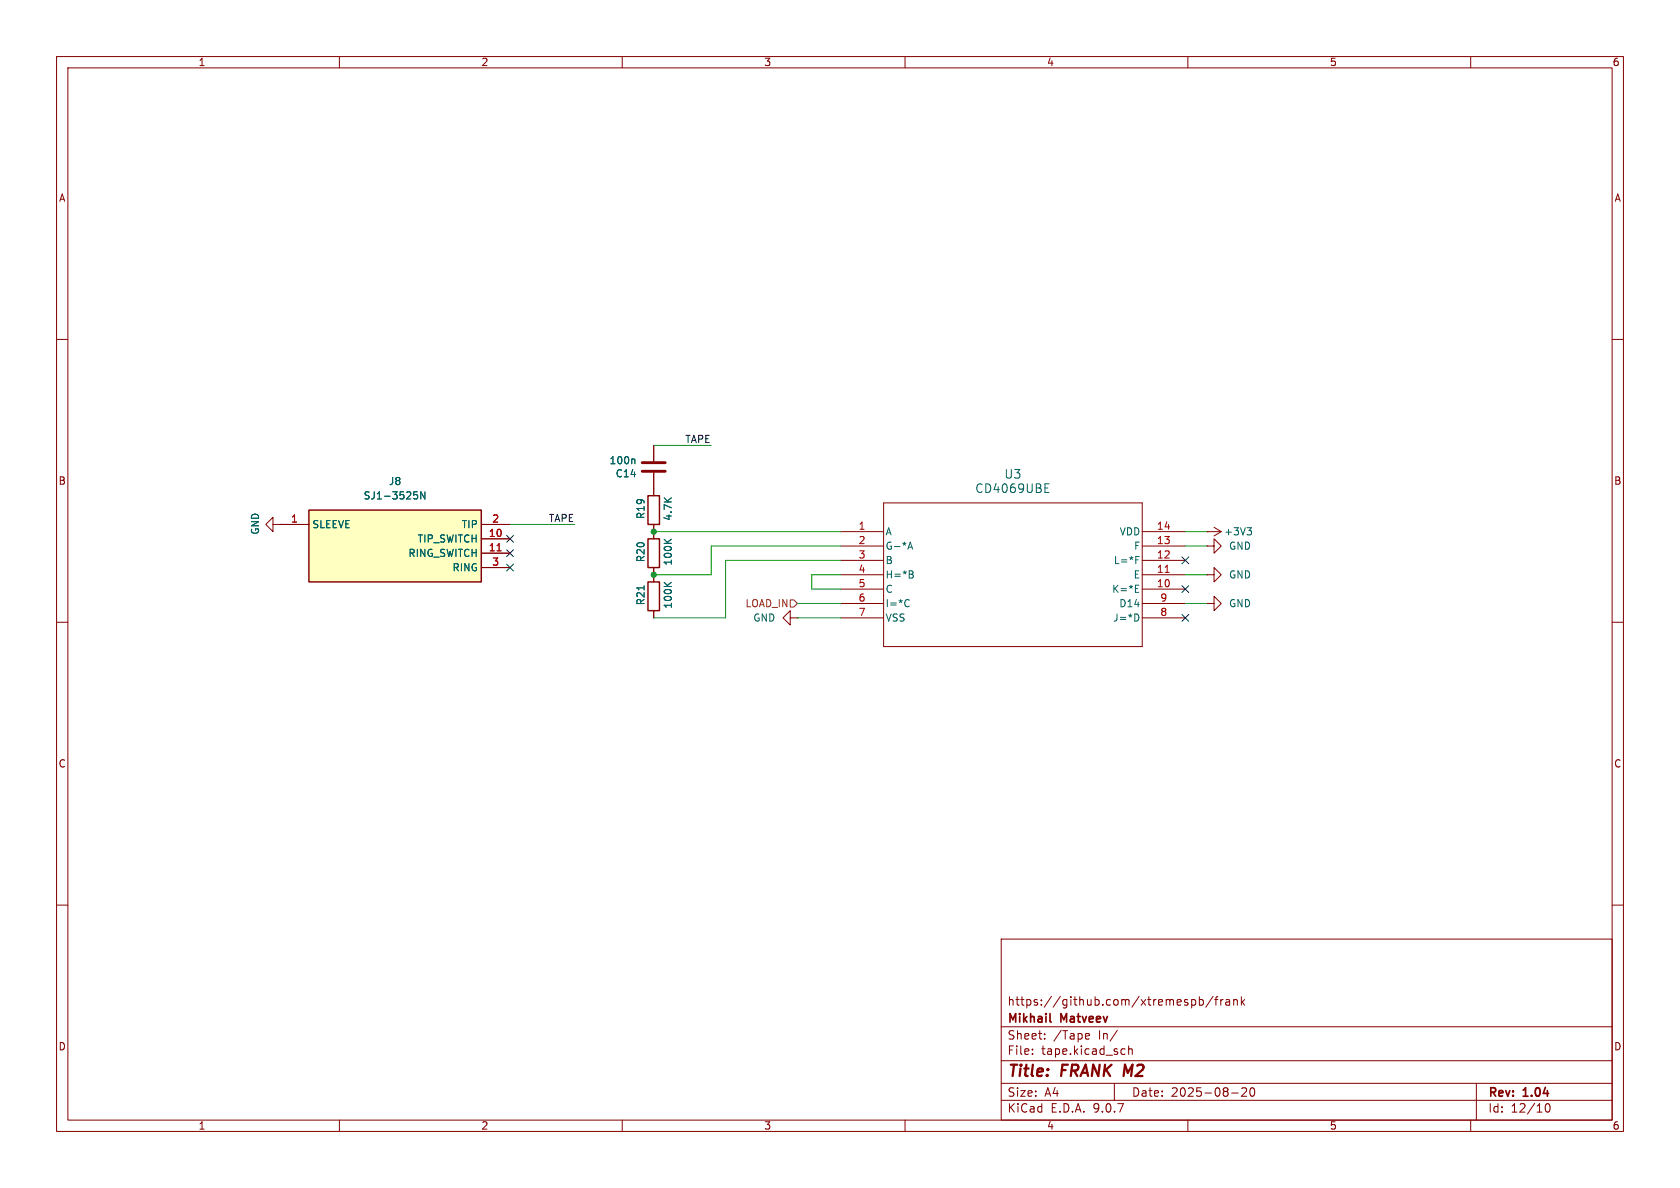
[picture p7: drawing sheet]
(kicad_sch
 (version 20250114)
 (generator "eeschema")
 (generator_version "9.0")
 (paper "A4")
 (title_block
  (title "FRANK M2")
  (date "2025-08-20")
  (rev "1.04")
  (company "Mikhail Matveev")
  (comment 1 "https://github.com/xtremespb/frank"))
 (lib_symbols
  (symbol "CD4069UBE:CD4069UBE"
   (pin_names
    (offset 0.254)) (exclude_from_sim no) (in_bom yes) (on_board yes)
   (property "Reference" "U" (at 30.48 10.16 0) (effects (font (size 1.524 1.524))))
   (property "Value" "CD4069UBE" (at 30.48 7.62 0) (effects (font (size 1.524 1.524))))
   (property "Footprint" "N14" (at 0 0 0) (effects (font (size 1.27 1.27)
    (italic yes)) (hide yes)))
   (property "Datasheet" "https://www.ti.com/lit/gpn/cd4069ub" (at 0 0 0) (effects (font (size 1.27 1.27)
    (italic yes)) (hide yes)))
   (property "Description" "" (at 0 0 0) (effects (font (size 1.27 1.27)) (hide yes)))
   (property "ki_locked" "" (at 0 0 0) (effects (font (size 1.27 1.27))))
   (symbol "CD4069UBE_0_1"
    (polyline (pts (xy 7.62 5.08) (xy 7.62 -20.32)) (stroke (width 0.127) (type default)) (fill (type none)))
    (polyline (pts (xy 7.62 -20.32) (xy 53.34 -20.32)) (stroke (width 0.127) (type default)) (fill (type none)))
    (polyline (pts (xy 53.34 5.08) (xy 7.62 5.08)) (stroke (width 0.127) (type default)) (fill (type none)))
    (polyline (pts (xy 53.34 -20.32) (xy 53.34 5.08)) (stroke (width 0.127) (type default)) (fill (type none)))
    (pin unspecified line (at 0 0 0) (length 7.62) (name "A" (effects (font (size 1.27 1.27)))) (number "1" (effects (font (size 1.27 1.27)))))
    (pin unspecified line (at 0 -2.54 0) (length 7.62) (name "G-*A" (effects (font (size 1.27 1.27)))) (number "2" (effects (font (size 1.27 1.27)))))
    (pin unspecified line (at 0 -5.08 0) (length 7.62) (name "B" (effects (font (size 1.27 1.27)))) (number "3" (effects (font (size 1.27 1.27)))))
    (pin unspecified line (at 0 -7.62 0) (length 7.62) (name "H=*B" (effects (font (size 1.27 1.27)))) (number "4" (effects (font (size 1.27 1.27)))))
    (pin unspecified line (at 0 -10.16 0) (length 7.62) (name "C" (effects (font (size 1.27 1.27)))) (number "5" (effects (font (size 1.27 1.27)))))
    (pin unspecified line (at 0 -12.7 0) (length 7.62) (name "I=*C" (effects (font (size 1.27 1.27)))) (number "6" (effects (font (size 1.27 1.27)))))
    (pin power_in line (at 0 -15.24 0) (length 7.62) (name "VSS" (effects (font (size 1.27 1.27)))) (number "7" (effects (font (size 1.27 1.27)))))
    (pin power_in line (at 60.96 0 180) (length 7.62) (name "VDD" (effects (font (size 1.27 1.27)))) (number "14" (effects (font (size 1.27 1.27)))))
    (pin unspecified line (at 60.96 -2.54 180) (length 7.62) (name "F" (effects (font (size 1.27 1.27)))) (number "13" (effects (font (size 1.27 1.27)))))
    (pin unspecified line (at 60.96 -5.08 180) (length 7.62) (name "L=*F" (effects (font (size 1.27 1.27)))) (number "12" (effects (font (size 1.27 1.27)))))
    (pin unspecified line (at 60.96 -7.62 180) (length 7.62) (name "E" (effects (font (size 1.27 1.27)))) (number "11" (effects (font (size 1.27 1.27)))))
    (pin unspecified line (at 60.96 -10.16 180) (length 7.62) (name "K=*E" (effects (font (size 1.27 1.27)))) (number "10" (effects (font (size 1.27 1.27)))))
    (pin unspecified line (at 60.96 -12.7 180) (length 7.62) (name "D14" (effects (font (size 1.27 1.27)))) (number "9" (effects (font (size 1.27 1.27)))))
    (pin unspecified line (at 60.96 -15.24 180) (length 7.62) (name "J=*D" (effects (font (size 1.27 1.27)))) (number "8" (effects (font (size 1.27 1.27))))))
   (embedded_fonts no))
  (symbol "Device:C"
   (pin_numbers (hide yes))
   (pin_names
    (offset 0.254)) (exclude_from_sim no) (in_bom yes) (on_board yes)
   (property "Reference" "C" (at 0.635 2.54 0) (effects (font (size 1.27 1.27)) (justify left)))
   (property "Value" "C" (at 0.635 -2.54 0) (effects (font (size 1.27 1.27)) (justify left)))
   (property "Footprint" "" (at 0.9652 -3.81 0) (effects (font (size 1.27 1.27)) (hide yes)))
   (property "Datasheet" "~" (at 0 0 0) (effects (font (size 1.27 1.27)) (hide yes)))
   (property "Description" "Unpolarized capacitor" (at 0 0 0) (effects (font (size 1.27 1.27)) (hide yes)))
   (symbol "C_0_1"
    (polyline (pts (xy -2.032 0.762) (xy 2.032 0.762)) (stroke (width 0.508) (type default)) (fill (type none)))
    (polyline (pts (xy -2.032 -0.762) (xy 2.032 -0.762)) (stroke (width 0.508) (type default)) (fill (type none))))
   (symbol "C_1_1"
    (pin passive line (at 0 3.81 270) (length 2.794) (name "~" (effects (font (size 1.27 1.27)))) (number "1" (effects (font (size 1.27 1.27)))))
    (pin passive line (at 0 -3.81 90) (length 2.794) (name "~" (effects (font (size 1.27 1.27)))) (number "2" (effects (font (size 1.27 1.27))))))
   (embedded_fonts no))
  (symbol "Device:R"
   (pin_numbers (hide yes))
   (pin_names
    (offset 0)) (exclude_from_sim no) (in_bom yes) (on_board yes)
   (property "Reference" "R" (at 2.032 0 90) (effects (font (size 1.27 1.27))))
   (property "Value" "R" (at 0 0 90) (effects (font (size 1.27 1.27))))
   (property "Footprint" "" (at -1.778 0 90) (effects (font (size 1.27 1.27)) (hide yes)))
   (property "Datasheet" "~" (at 0 0 0) (effects (font (size 1.27 1.27)) (hide yes)))
   (property "Description" "Resistor" (at 0 0 0) (effects (font (size 1.27 1.27)) (hide yes)))
   (symbol "R_0_1"
    (rectangle (start -1.016 -2.54) (end 1.016 2.54) (stroke (width 0.254) (type default)) (fill (type none))))
   (symbol "R_1_1"
    (pin passive line (at 0 3.81 270) (length 1.27) (name "~" (effects (font (size 1.27 1.27)))) (number "1" (effects (font (size 1.27 1.27)))))
    (pin passive line (at 0 -3.81 90) (length 1.27) (name "~" (effects (font (size 1.27 1.27)))) (number "2" (effects (font (size 1.27 1.27))))))
   (embedded_fonts no))
  (symbol "FRANK:SJ1-3525N" (exclude_from_sim no) (in_bom yes) (on_board yes)
   (property "Reference" "J8" (at 20.32 7.62 0) (effects (font (size 1.27 1.27))))
   (property "Value" "SJ1-3525N" (at 20.32 5.08 0) (effects (font (size 1.27 1.27))))
   (property "Footprint" "SJ13525N" (at 36.83 -94.92 0) (effects (font (size 1.27 1.27)) (justify left top) (hide yes)))
   (property "Datasheet" "https://www.sameskydevices.com/product/resource/sj1-352xn.pdf" (at 36.83 -194.92 0) (effects (font (size 1.27 1.27)) (justify left top) (hide yes)))
   (property "Description" "3.5 mm, Stereo, Right Angle, Through Hole, 3 Conductors, 2 Internal Switches, Audio Jack Connector" (at 0 0 0) (effects (font (size 1.27 1.27)) (hide yes)))
   (property "Height" "" (at 36.83 -394.92 0) (effects (font (size 1.27 1.27)) (justify left top) (hide yes)))
   (property "Mouser Part Number" "490-SJ1-3525N" (at 36.83 -494.92 0) (effects (font (size 1.27 1.27)) (justify left top) (hide yes)))
   (property "Mouser Price/Stock" "https://www.mouser.co.uk/ProductDetail/CUI-Devices/SJ1-3525N?qs=WyjlAZoYn505QPmBO3I74g%3D%3D" (at 36.83 -594.92 0) (effects (font (size 1.27 1.27)) (justify left top) (hide yes)))
   (property "Manufacturer_Name" "Same Sky" (at 36.83 -694.92 0) (effects (font (size 1.27 1.27)) (justify left top) (hide yes)))
   (property "Manufacturer_Part_Number" "SJ1-3525N" (at 36.83 -794.92 0) (effects (font (size 1.27 1.27)) (justify left top) (hide yes)))
   (symbol "SJ1-3525N_1_1"
    (rectangle (start 5.08 2.54) (end 35.56 -10.16) (stroke (width 0.254) (type default)) (fill (type background)))
    (pin passive line (at 0 0 0) (length 5.08) (name "TIP" (effects (font (size 1.27 1.27)))) (number "2" (effects (font (size 1.27 1.27)))))
    (pin passive line (at 0 -2.54 0) (length 5.08) (name "TIP_SWITCH" (effects (font (size 1.27 1.27)))) (number "10" (effects (font (size 1.27 1.27)))))
    (pin passive line (at 0 -5.08 0) (length 5.08) (name "RING_SWITCH" (effects (font (size 1.27 1.27)))) (number "11" (effects (font (size 1.27 1.27)))))
    (pin passive line (at 0 -7.62 0) (length 5.08) (name "RING" (effects (font (size 1.27 1.27)))) (number "3" (effects (font (size 1.27 1.27)))))
    (pin passive line (at 40.64 0 180) (length 5.08) (name "SLEEVE" (effects (font (size 1.27 1.27)))) (number "1" (effects (font (size 1.27 1.27))))))
   (embedded_fonts no))
  (symbol "GND_1"
   (power)
   (pin_numbers (hide yes))
   (pin_names
    (offset 0) (hide yes)) (exclude_from_sim no) (in_bom yes) (on_board yes)
   (property "Reference" "#PWR" (at 0 -6.35 0) (effects (font (size 1.27 1.27)) (hide yes)))
   (property "Value" "GND" (at 0 -3.81 0) (effects (font (size 1.27 1.27))))
   (property "Footprint" "" (at 0 0 0) (effects (font (size 1.27 1.27)) (hide yes)))
   (property "Datasheet" "" (at 0 0 0) (effects (font (size 1.27 1.27)) (hide yes)))
   (property "Description" "Power symbol creates a global label with name \"GND\" , ground" (at 0 0 0) (effects (font (size 1.27 1.27)) (hide yes)))
   (symbol "GND_1_0_1"
    (polyline (pts (xy 0 0) (xy 0 -1.27) (xy 1.27 -1.27) (xy 0 -2.54) (xy -1.27 -1.27) (xy 0 -1.27)) (stroke (width 0) (type default)) (fill (type none))))
   (symbol "GND_1_1_1"
    (pin power_in line (at 0 0 270) (length 0) (name "~" (effects (font (size 1.27 1.27)))) (number "1" (effects (font (size 1.27 1.27))))))
   (embedded_fonts no))
  (symbol "R_1"
   (pin_numbers (hide yes))
   (pin_names
    (offset 0)) (exclude_from_sim no) (in_bom yes) (on_board yes)
   (property "Reference" "R" (at 2.032 0 90) (effects (font (size 1.27 1.27))))
   (property "Value" "R" (at 0 0 90) (effects (font (size 1.27 1.27))))
   (property "Footprint" "" (at -1.778 0 90) (effects (font (size 1.27 1.27)) (hide yes)))
   (property "Datasheet" "~" (at 0 0 0) (effects (font (size 1.27 1.27)) (hide yes)))
   (property "Description" "Resistor" (at 0 0 0) (effects (font (size 1.27 1.27)) (hide yes)))
   (symbol "R_1_0_1"
    (rectangle (start -1.016 -2.54) (end 1.016 2.54) (stroke (width 0.254) (type default)) (fill (type none))))
   (symbol "R_1_1_1"
    (pin passive line (at 0 3.81 270) (length 1.27) (name "~" (effects (font (size 1.27 1.27)))) (number "1" (effects (font (size 1.27 1.27)))))
    (pin passive line (at 0 -3.81 90) (length 1.27) (name "~" (effects (font (size 1.27 1.27)))) (number "2" (effects (font (size 1.27 1.27))))))
   (embedded_fonts no))
  (symbol "R_2"
   (pin_numbers (hide yes))
   (pin_names
    (offset 0)) (exclude_from_sim no) (in_bom yes) (on_board yes)
   (property "Reference" "R" (at 2.032 0 90) (effects (font (size 1.27 1.27))))
   (property "Value" "R" (at 0 0 90) (effects (font (size 1.27 1.27))))
   (property "Footprint" "" (at -1.778 0 90) (effects (font (size 1.27 1.27)) (hide yes)))
   (property "Datasheet" "~" (at 0 0 0) (effects (font (size 1.27 1.27)) (hide yes)))
   (property "Description" "Resistor" (at 0 0 0) (effects (font (size 1.27 1.27)) (hide yes)))
   (symbol "R_2_0_1"
    (rectangle (start -1.016 -2.54) (end 1.016 2.54) (stroke (width 0.254) (type default)) (fill (type none))))
   (symbol "R_2_1_1"
    (pin passive line (at 0 3.81 270) (length 1.27) (name "~" (effects (font (size 1.27 1.27)))) (number "1" (effects (font (size 1.27 1.27)))))
    (pin passive line (at 0 -3.81 90) (length 1.27) (name "~" (effects (font (size 1.27 1.27)))) (number "2" (effects (font (size 1.27 1.27))))))
   (embedded_fonts no))
  (symbol "power:+3V3"
   (power)
   (pin_numbers (hide yes))
   (pin_names
    (offset 0) (hide yes)) (exclude_from_sim no) (in_bom yes) (on_board yes)
   (property "Reference" "#PWR" (at 0 -3.81 0) (effects (font (size 1.27 1.27)) (hide yes)))
   (property "Value" "+3V3" (at 0 3.556 0) (effects (font (size 1.27 1.27))))
   (property "Footprint" "" (at 0 0 0) (effects (font (size 1.27 1.27)) (hide yes)))
   (property "Datasheet" "" (at 0 0 0) (effects (font (size 1.27 1.27)) (hide yes)))
   (property "Description" "Power symbol creates a global label with name \"+3V3\"" (at 0 0 0) (effects (font (size 1.27 1.27)) (hide yes)))
   (symbol "+3V3_0_1"
    (polyline (pts (xy -0.762 1.27) (xy 0 2.54)) (stroke (width 0) (type default)) (fill (type none)))
    (polyline (pts (xy 0 2.54) (xy 0.762 1.27)) (stroke (width 0) (type default)) (fill (type none)))
    (polyline (pts (xy 0 0) (xy 0 2.54)) (stroke (width 0) (type default)) (fill (type none))))
   (symbol "+3V3_1_1"
    (pin power_in line (at 0 0 90) (length 0) (name "~" (effects (font (size 1.27 1.27)))) (number "1" (effects (font (size 1.27 1.27))))))
   (embedded_fonts no))
  (symbol "power:GND"
   (power)
   (pin_numbers (hide yes))
   (pin_names
    (offset 0) (hide yes)) (exclude_from_sim no) (in_bom yes) (on_board yes)
   (property "Reference" "#PWR" (at 0 -6.35 0) (effects (font (size 1.27 1.27)) (hide yes)))
   (property "Value" "GND" (at 0 -3.81 0) (effects (font (size 1.27 1.27))))
   (property "Footprint" "" (at 0 0 0) (effects (font (size 1.27 1.27)) (hide yes)))
   (property "Datasheet" "" (at 0 0 0) (effects (font (size 1.27 1.27)) (hide yes)))
   (property "Description" "Power symbol creates a global label with name \"GND\" , ground" (at 0 0 0) (effects (font (size 1.27 1.27)) (hide yes)))
   (symbol "GND_0_1"
    (polyline (pts (xy 0 0) (xy 0 -1.27) (xy 1.27 -1.27) (xy 0 -2.54) (xy -1.27 -1.27) (xy 0 -1.27)) (stroke (width 0) (type default)) (fill (type none))))
   (symbol "GND_1_1"
    (pin power_in line (at 0 0 270) (length 0) (name "~" (effects (font (size 1.27 1.27)))) (number "1" (effects (font (size 1.27 1.27))))))
   (embedded_fonts no)))
 (junction
  (at 115.57 93.98)
  (diameter 0)
  (color 0 0 0 0))
 (junction
  (at 115.57 101.6)
  (diameter 0)
  (color 0 0 0 0))
 (no_connect
  (at 90.17 95.25))
 (no_connect
  (at 209.55 99.06))
 (no_connect
  (at 209.55 104.14))
 (no_connect
  (at 90.17 100.33))
 (no_connect
  (at 209.55 109.22))
 (no_connect
  (at 90.17 97.79))
 (wire
  (pts (xy 213.36 101.6) (xy 209.55 101.6))
  (stroke (width 0) (type default)))
 (wire
  (pts (xy 143.51 104.14) (xy 148.59 104.14))
  (stroke (width 0) (type default)))
 (wire
  (pts (xy 213.36 93.98) (xy 209.55 93.98))
  (stroke (width 0) (type default)))
 (wire
  (pts (xy 115.57 78.74) (xy 125.73 78.74))
  (stroke (width 0) (type default)))
 (wire
  (pts (xy 140.97 106.68) (xy 148.59 106.68))
  (stroke (width 0) (type default)))
 (wire
  (pts (xy 148.59 101.6) (xy 143.51 101.6))
  (stroke (width 0) (type default)))
 (wire
  (pts (xy 128.27 99.06) (xy 148.59 99.06))
  (stroke (width 0) (type default)))
 (wire
  (pts (xy 115.57 109.22) (xy 128.27 109.22))
  (stroke (width 0) (type default)))
 (wire
  (pts (xy 140.97 109.22) (xy 148.59 109.22))
  (stroke (width 0) (type default)))
 (wire
  (pts (xy 115.57 93.98) (xy 148.59 93.98))
  (stroke (width 0) (type default)))
 (wire
  (pts (xy 101.6 92.71) (xy 90.17 92.71))
  (stroke (width 0) (type default)))
 (wire
  (pts (xy 115.57 101.6) (xy 125.73 101.6))
  (stroke (width 0) (type default)))
 (wire
  (pts (xy 128.27 99.06) (xy 128.27 109.22))
  (stroke (width 0) (type default)))
 (wire
  (pts (xy 143.51 101.6) (xy 143.51 104.14))
  (stroke (width 0) (type default)))
 (wire
  (pts (xy 148.59 96.52) (xy 125.73 96.52))
  (stroke (width 0) (type default)))
 (wire
  (pts (xy 125.73 96.52) (xy 125.73 101.6))
  (stroke (width 0) (type default)))
 (wire
  (pts (xy 213.36 106.68) (xy 209.55 106.68))
  (stroke (width 0) (type default)))
 (wire
  (pts (xy 213.36 96.52) (xy 209.55 96.52))
  (stroke (width 0) (type default)))
 (label "TAPE"
  (at 101.6 92.71 180)
  (effects (font (size 1.27 1.27)) (justify right bottom)))
 (label "TAPE"
  (at 125.73 78.74 180)
  (effects (font (size 1.27 1.27)) (justify right bottom)))
 (hierarchical_label "LOAD_IN"
  (shape input)
  (at 140.97 106.68 180)
  (effects (font (size 1.27 1.27)) (justify right)))
 (symbol
  (lib_id "power:GND")
  (at 140.97 109.22 270)
  (unit 1)
  (exclude_from_sim no)
  (in_bom yes)
  (on_board yes)
  (dnp no)
  (fields_autoplaced yes)
  (property "Reference" "#PWR036" (at 134.62 109.22 0) (effects (font (size 1.27 1.27)) (hide yes)))
  (property "Value" "GND" (at 137.16 109.2199 90) (effects (font (size 1.27 1.27)) (justify right)))
  (property "Footprint" "" (at 140.97 109.22 0) (effects (font (size 1.27 1.27)) (hide yes)))
  (property "Datasheet" "" (at 140.97 109.22 0) (effects (font (size 1.27 1.27)) (hide yes)))
  (property "Description" "Power symbol creates a global label with name \"GND\" , ground" (at 140.97 109.22 0) (effects (font (size 1.27 1.27)) (hide yes)))
  (pin "1"))
 (symbol
  (lib_name "R_1")
  (lib_id "Device:R")
  (at 115.57 105.41 180)
  (unit 1)
  (exclude_from_sim no)
  (in_bom yes)
  (on_board yes)
  (dnp no)
  (property "Reference" "R21" (at 113.284 105.156 90) (effects (font (size 1.27 1.27))))
  (property "Value" "100K" (at 118.11 105.156 90) (effects (font (size 1.27 1.27))))
  (property "Footprint" "FRANK:Combined 0805 RE" (at 117.348 105.41 90) (effects (font (size 1.27 1.27)) (hide yes)))
  (property "Datasheet" "~" (at 115.57 105.41 0) (effects (font (size 1.27 1.27)) (hide yes)))
  (property "Description" "Resistor" (at 115.57 105.41 0) (effects (font (size 1.27 1.27)) (hide yes)))
  (property "AliExpress" "https://www.aliexpress.com/item/1005005945735199.html" (at 115.57 105.41 0) (effects (font (size 1.27 1.27)) (hide yes)))
  (property "Height" "" (at 115.57 105.41 90) (effects (font (size 1.27 1.27)) (hide yes)))
  (property "Manufacturer_Name" "" (at 115.57 105.41 90) (effects (font (size 1.27 1.27)) (hide yes)))
  (property "Manufacturer_Part_Number" "" (at 115.57 105.41 90) (effects (font (size 1.27 1.27)) (hide yes)))
  (property "Mouser Part Number" "" (at 115.57 105.41 90) (effects (font (size 1.27 1.27)) (hide yes)))
  (property "Mouser Price/Stock" "" (at 115.57 105.41 90) (effects (font (size 1.27 1.27)) (hide yes)))
  (property "Sim.Device" "" (at 115.57 105.41 90) (effects (font (size 1.27 1.27)) (hide yes)))
  (pin "1")
  (pin "2"))
 (symbol
  (lib_name "R_2")
  (lib_id "Device:R")
  (at 115.57 97.79 180)
  (unit 1)
  (exclude_from_sim no)
  (in_bom yes)
  (on_board yes)
  (dnp no)
  (property "Reference" "R20" (at 113.284 97.536 90) (effects (font (size 1.27 1.27))))
  (property "Value" "100K" (at 118.11 97.536 90) (effects (font (size 1.27 1.27))))
  (property "Footprint" "FRANK:Combined 0805 RE" (at 117.348 97.79 90) (effects (font (size 1.27 1.27)) (hide yes)))
  (property "Datasheet" "~" (at 115.57 97.79 0) (effects (font (size 1.27 1.27)) (hide yes)))
  (property "Description" "Resistor" (at 115.57 97.79 0) (effects (font (size 1.27 1.27)) (hide yes)))
  (property "AliExpress" "https://www.aliexpress.com/item/1005005945735199.html" (at 115.57 97.79 0) (effects (font (size 1.27 1.27)) (hide yes)))
  (property "Height" "" (at 115.57 97.79 90) (effects (font (size 1.27 1.27)) (hide yes)))
  (property "Manufacturer_Name" "" (at 115.57 97.79 90) (effects (font (size 1.27 1.27)) (hide yes)))
  (property "Manufacturer_Part_Number" "" (at 115.57 97.79 90) (effects (font (size 1.27 1.27)) (hide yes)))
  (property "Mouser Part Number" "" (at 115.57 97.79 90) (effects (font (size 1.27 1.27)) (hide yes)))
  (property "Mouser Price/Stock" "" (at 115.57 97.79 90) (effects (font (size 1.27 1.27)) (hide yes)))
  (property "Sim.Device" "" (at 115.57 97.79 90) (effects (font (size 1.27 1.27)) (hide yes)))
  (pin "1")
  (pin "2"))
 (symbol
  (lib_id "Device:R")
  (at 115.57 90.17 180)
  (unit 1)
  (exclude_from_sim no)
  (in_bom yes)
  (on_board yes)
  (dnp no)
  (property "Reference" "R19" (at 113.284 89.916 90) (effects (font (size 1.27 1.27))))
  (property "Value" "4.7K" (at 118.11 89.916 90) (effects (font (size 1.27 1.27))))
  (property "Footprint" "FRANK:Combined 0805 RE" (at 117.348 90.17 90) (effects (font (size 1.27 1.27)) (hide yes)))
  (property "Datasheet" "~" (at 115.57 90.17 0) (effects (font (size 1.27 1.27)) (hide yes)))
  (property "Description" "Resistor" (at 115.57 90.17 0) (effects (font (size 1.27 1.27)) (hide yes)))
  (property "AliExpress" "https://www.aliexpress.com/item/1005005945735199.html" (at 115.57 90.17 0) (effects (font (size 1.27 1.27)) (hide yes)))
  (property "Height" "" (at 115.57 90.17 90) (effects (font (size 1.27 1.27)) (hide yes)))
  (property "Manufacturer_Name" "" (at 115.57 90.17 90) (effects (font (size 1.27 1.27)) (hide yes)))
  (property "Manufacturer_Part_Number" "" (at 115.57 90.17 90) (effects (font (size 1.27 1.27)) (hide yes)))
  (property "Mouser Part Number" "" (at 115.57 90.17 90) (effects (font (size 1.27 1.27)) (hide yes)))
  (property "Mouser Price/Stock" "" (at 115.57 90.17 90) (effects (font (size 1.27 1.27)) (hide yes)))
  (property "Sim.Device" "" (at 115.57 90.17 90) (effects (font (size 1.27 1.27)) (hide yes)))
  (pin "1")
  (pin "2"))
 (symbol
  (lib_id "power:GND")
  (at 213.36 106.68 90)
  (unit 1)
  (exclude_from_sim no)
  (in_bom yes)
  (on_board yes)
  (dnp no)
  (fields_autoplaced yes)
  (property "Reference" "#PWR040" (at 219.71 106.68 0) (effects (font (size 1.27 1.27)) (hide yes)))
  (property "Value" "GND" (at 217.17 106.6799 90) (effects (font (size 1.27 1.27)) (justify right)))
  (property "Footprint" "" (at 213.36 106.68 0) (effects (font (size 1.27 1.27)) (hide yes)))
  (property "Datasheet" "" (at 213.36 106.68 0) (effects (font (size 1.27 1.27)) (hide yes)))
  (property "Description" "Power symbol creates a global label with name \"GND\" , ground" (at 213.36 106.68 0) (effects (font (size 1.27 1.27)) (hide yes)))
  (pin "1"))
 (symbol
  (lib_id "FRANK:SJ1-3525N")
  (at 90.17 92.71 0)
  (mirror y)
  (unit 1)
  (exclude_from_sim no)
  (in_bom yes)
  (on_board yes)
  (dnp no)
  (fields_autoplaced yes)
  (property "Reference" "J8" (at 69.85 85.09 0) (effects (font (size 1.27 1.27))))
  (property "Value" "SJ1-3525N" (at 69.85 87.63 0) (effects (font (size 1.27 1.27))))
  (property "Footprint" "FRANK:SJ13525N" (at 53.34 187.63 0) (effects (font (size 1.27 1.27)) (justify left top) (hide yes)))
  (property "Datasheet" "https://www.sameskydevices.com/product/resource/sj1-352xn.pdf" (at 53.34 287.63 0) (effects (font (size 1.27 1.27)) (justify left top) (hide yes)))
  (property "Description" "3.5 mm, Stereo, Right Angle, Through Hole, 3 Conductors, 2 Internal Switches, Audio Jack Connector" (at 90.17 92.71 0) (effects (font (size 1.27 1.27)) (hide yes)))
  (property "Height" "" (at 53.34 487.63 0) (effects (font (size 1.27 1.27)) (justify left top) (hide yes)))
  (property "Mouser Part Number" "490-SJ1-3525N" (at 53.34 587.63 0) (effects (font (size 1.27 1.27)) (justify left top) (hide yes)))
  (property "Mouser Price/Stock" "https://www.mouser.co.uk/ProductDetail/CUI-Devices/SJ1-3525N?qs=WyjlAZoYn505QPmBO3I74g%3D%3D" (at 53.34 687.63 0) (effects (font (size 1.27 1.27)) (justify left top) (hide yes)))
  (property "Manufacturer_Name" "Same Sky" (at 53.34 787.63 0) (effects (font (size 1.27 1.27)) (justify left top) (hide yes)))
  (property "Manufacturer_Part_Number" "SJ1-3525N" (at 53.34 887.63 0) (effects (font (size 1.27 1.27)) (justify left top) (hide yes)))
  (property "Sim.Device" "" (at 90.17 92.71 0) (effects (font (size 1.27 1.27)) (hide yes)))
  (pin "2")
  (pin "10")
  (pin "11")
  (pin "3")
  (pin "1"))
 (symbol
  (lib_id "power:GND")
  (at 213.36 101.6 90)
  (unit 1)
  (exclude_from_sim no)
  (in_bom yes)
  (on_board yes)
  (dnp no)
  (fields_autoplaced yes)
  (property "Reference" "#PWR039" (at 219.71 101.6 0) (effects (font (size 1.27 1.27)) (hide yes)))
  (property "Value" "GND" (at 217.17 101.5999 90) (effects (font (size 1.27 1.27)) (justify right)))
  (property "Footprint" "" (at 213.36 101.6 0) (effects (font (size 1.27 1.27)) (hide yes)))
  (property "Datasheet" "" (at 213.36 101.6 0) (effects (font (size 1.27 1.27)) (hide yes)))
  (property "Description" "Power symbol creates a global label with name \"GND\" , ground" (at 213.36 101.6 0) (effects (font (size 1.27 1.27)) (hide yes)))
  (pin "1"))
 (symbol
  (lib_id "Device:C")
  (at 115.57 82.55 180)
  (unit 1)
  (exclude_from_sim no)
  (in_bom yes)
  (on_board yes)
  (dnp no)
  (property "Reference" "C14" (at 112.649 83.7184 0) (effects (font (size 1.27 1.27)) (justify left)))
  (property "Value" "100n" (at 112.649 81.407 0) (effects (font (size 1.27 1.27)) (justify left)))
  (property "Footprint" "FRANK:Combined 0805 CR" (at 114.6048 78.74 0) (effects (font (size 1.27 1.27)) (hide yes)))
  (property "Datasheet" "~" (at 115.57 82.55 0) (effects (font (size 1.27 1.27)) (hide yes)))
  (property "Description" "Unpolarized capacitor" (at 115.57 82.55 0) (effects (font (size 1.27 1.27)) (hide yes)))
  (property "AliExpress" "https://www.aliexpress.com/item/33008008276.html" (at 115.57 82.55 0) (effects (font (size 1.27 1.27)) (hide yes)))
  (property "Height" "" (at 115.57 82.55 0) (effects (font (size 1.27 1.27)) (hide yes)))
  (property "Manufacturer_Name" "" (at 115.57 82.55 0) (effects (font (size 1.27 1.27)) (hide yes)))
  (property "Manufacturer_Part_Number" "" (at 115.57 82.55 0) (effects (font (size 1.27 1.27)) (hide yes)))
  (property "Mouser Part Number" "" (at 115.57 82.55 0) (effects (font (size 1.27 1.27)) (hide yes)))
  (property "Mouser Price/Stock" "" (at 115.57 82.55 0) (effects (font (size 1.27 1.27)) (hide yes)))
  (property "Sim.Device" "" (at 115.57 82.55 0) (effects (font (size 1.27 1.27)) (hide yes)))
  (pin "1")
  (pin "2"))
 (symbol
  (lib_id "power:+3V3")
  (at 213.36 93.98 270)
  (unit 1)
  (exclude_from_sim no)
  (in_bom yes)
  (on_board yes)
  (dnp no)
  (property "Reference" "#PWR037" (at 209.55 93.98 0) (effects (font (size 1.27 1.27)) (hide yes)))
  (property "Value" "+3V3" (at 218.948 93.98 90) (effects (font (size 1.27 1.27))))
  (property "Footprint" "" (at 213.36 93.98 0) (effects (font (size 1.27 1.27)) (hide yes)))
  (property "Datasheet" "" (at 213.36 93.98 0) (effects (font (size 1.27 1.27)) (hide yes)))
  (property "Description" "Power symbol creates a global label with name \"+3V3\"" (at 213.36 93.98 0) (effects (font (size 1.27 1.27)) (hide yes)))
  (pin "1"))
 (symbol
  (lib_id "power:GND")
  (at 213.36 96.52 90)
  (unit 1)
  (exclude_from_sim no)
  (in_bom yes)
  (on_board yes)
  (dnp no)
  (fields_autoplaced yes)
  (property "Reference" "#PWR038" (at 219.71 96.52 0) (effects (font (size 1.27 1.27)) (hide yes)))
  (property "Value" "GND" (at 217.17 96.5199 90) (effects (font (size 1.27 1.27)) (justify right)))
  (property "Footprint" "" (at 213.36 96.52 0) (effects (font (size 1.27 1.27)) (hide yes)))
  (property "Datasheet" "" (at 213.36 96.52 0) (effects (font (size 1.27 1.27)) (hide yes)))
  (property "Description" "Power symbol creates a global label with name \"GND\" , ground" (at 213.36 96.52 0) (effects (font (size 1.27 1.27)) (hide yes)))
  (pin "1"))
 (symbol
  (lib_name "GND_1")
  (lib_id "power:GND")
  (at 49.53 92.71 270)
  (mirror x)
  (unit 1)
  (exclude_from_sim no)
  (in_bom yes)
  (on_board yes)
  (dnp no)
  (property "Reference" "#PWR035" (at 43.18 92.71 0) (effects (font (size 1.27 1.27)) (hide yes)))
  (property "Value" "GND" (at 45.1358 92.583 0) (effects (font (size 1.27 1.27))))
  (property "Footprint" "" (at 49.53 92.71 0) (effects (font (size 1.27 1.27)) (hide yes)))
  (property "Datasheet" "" (at 49.53 92.71 0) (effects (font (size 1.27 1.27)) (hide yes)))
  (property "Description" "Power symbol creates a global label with name \"GND\" , ground" (at 49.53 92.71 0) (effects (font (size 1.27 1.27)) (hide yes)))
  (pin "1"))
 (symbol
  (lib_id "CD4069UBE:CD4069UBE")
  (at 148.59 93.98 0)
  (unit 1)
  (exclude_from_sim no)
  (in_bom yes)
  (on_board yes)
  (dnp no)
  (fields_autoplaced yes)
  (property "Reference" "U3" (at 179.07 83.82 0) (effects (font (size 1.524 1.524))))
  (property "Value" "CD4069UBE" (at 179.07 86.36 0) (effects (font (size 1.524 1.524))))
  (property "Footprint" "FRANK:CD4069UBE" (at 148.59 93.98 0) (effects (font (size 1.27 1.27)
    (italic yes)) (hide yes)))
  (property "Datasheet" "https://www.ti.com/lit/gpn/cd4069ub" (at 148.59 93.98 0) (effects (font (size 1.27 1.27)
    (italic yes)) (hide yes)))
  (property "Description" "" (at 148.59 93.98 0) (effects (font (size 1.27 1.27)) (hide yes)))
  (property "Height" "" (at 148.59 93.98 0) (effects (font (size 1.27 1.27)) (hide yes)))
  (property "Manufacturer_Name" "" (at 148.59 93.98 0) (effects (font (size 1.27 1.27)) (hide yes)))
  (property "Manufacturer_Part_Number" "" (at 148.59 93.98 0) (effects (font (size 1.27 1.27)) (hide yes)))
  (property "Mouser Part Number" "" (at 148.59 93.98 0) (effects (font (size 1.27 1.27)) (hide yes)))
  (property "Mouser Price/Stock" "" (at 148.59 93.98 0) (effects (font (size 1.27 1.27)) (hide yes)))
  (property "Sim.Device" "" (at 148.59 93.98 0) (effects (font (size 1.27 1.27)) (hide yes)))
  (pin "10")
  (pin "8")
  (pin "14")
  (pin "3")
  (pin "13")
  (pin "7")
  (pin "1")
  (pin "6")
  (pin "9")
  (pin "5")
  (pin "11")
  (pin "12")
  (pin "4")
  (pin "2")))
